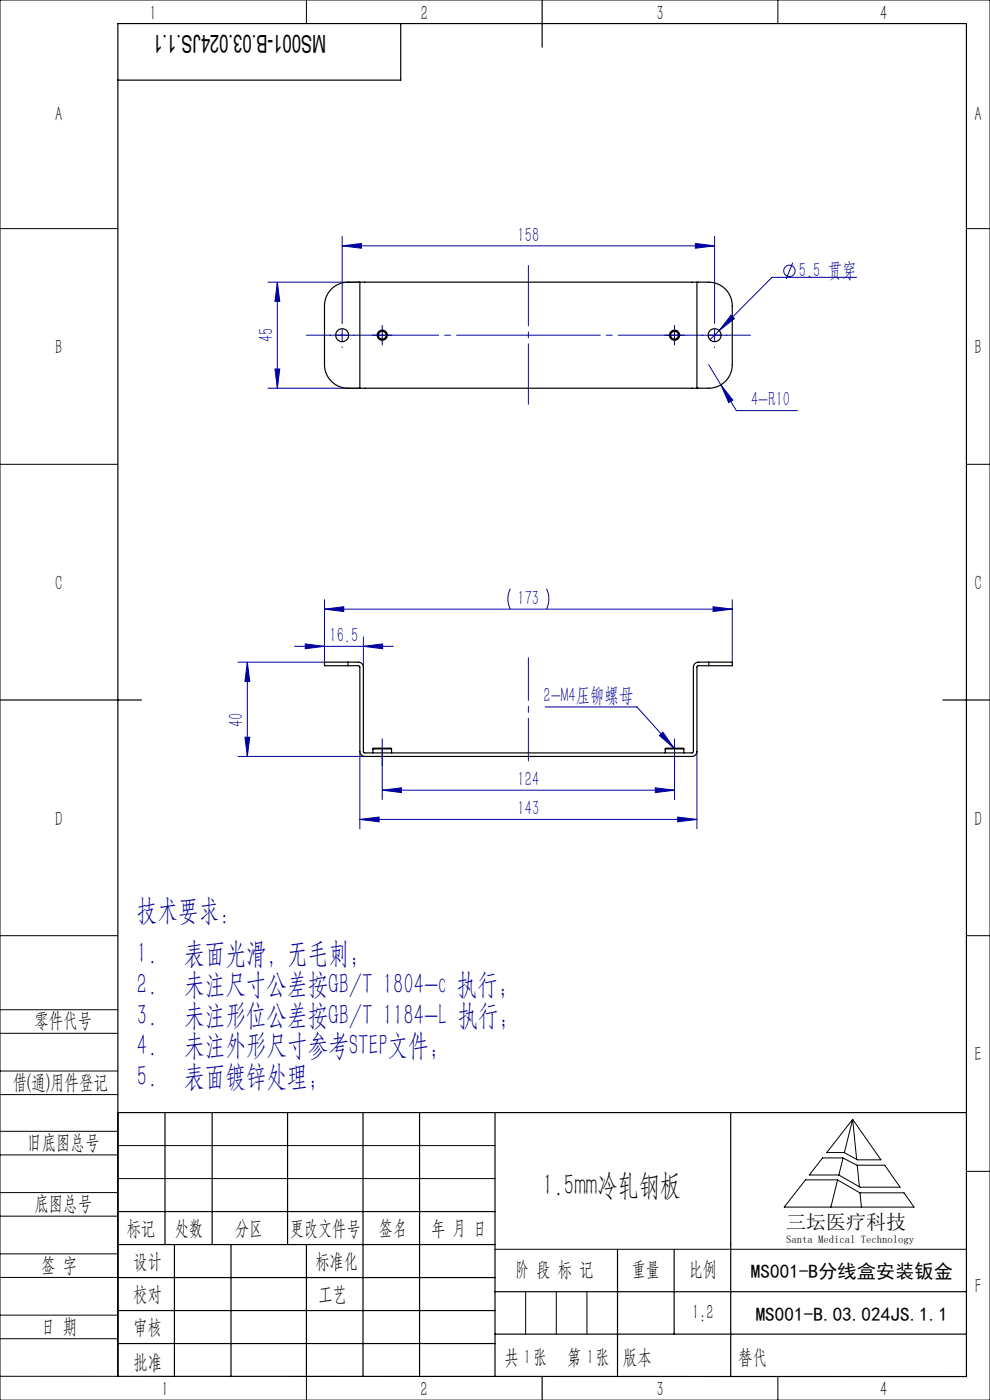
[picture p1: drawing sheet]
<svg xmlns="http://www.w3.org/2000/svg" width="210mm" height="297mm" viewBox="0 0 210 297" stroke-linecap="round" stroke-linejoin="round" font-family="sans-serif">
<g fill="none" stroke="#0000a0" stroke-width=".21">
<path d="M56.8 59.9h19.5M58.8 59.9l.5 4h-1zM58.8 59.9v22.5M72.6 52.2l4.1-.6v1.1zM72.6 50.2v18.3M72.6 52.2h79M147.5 51.6l4.1 .6-4.1 .5zM151.6 50.2v18.3M168.1 55.7l-1.3 3.5M181.7 58.8h-17.9l-13.2 13.3M58.3 78.3h1l-.5 4.1zM71.3 71.1h2.5"/>
<path d="M72.6 69.9v2.5M79.8 71.1h2.5M81.1 69.9v2.5M141.8 71.1h2.5M143.1 69.9v2.5M150.3 71.1h2.5M150.3 77.4l5.9 9.7h12.9M151.6 69.9v2.5M155.1 66.9l.7 .7-3.3 2.5zM56.8 82.4h19.5M152.9 81.6l2.5 3.3-.8 .5zM62.5 137.1h20.9"/>
<path d="M64.8 136.6l4 .5-4 .5zM68.8 129.2l4.1-.5v1zM68.8 127.2v13.3h-18.3M68.8 129.2h86.5M77.1 137.1l4.1-.5v1zM77.1 135.1v6.4M108.2 124.9a4.8 4.8 0 0 0 0 4.3M115.9 124.9a4.8 4.8 0 0 1 0 4.3M151.3 128.7l4 .5-4 .5zM155.3 127.2v13.3M52 156.4h1l-.5 4.1zM52.5 140.5l.5 4.1h-1z"/>
<path d="M52.5 140.5v20M76.3 159.4v16.4M81.1 158.9v10.7M115.7 150h19.4l7.9 8.7M139.9 156l.7-.6 2.4 3.3zM143.1 158.9v10.7M147.8 159.4v16.4M50.5 160.5h26.9M76.3 173.8l4.1-.5v1zM76.3 173.8h71.5M81.1 167.6l4.1-.5v1zM81.1 167.6h62"/>
<path d="M139 167.1l4.1 .5-4.1 .5zM143.8 173.3l4 .5-4 .5z"/>
<circle cx="167.5" cy="57.5" r="1.21"/>
</g>
<g fill="none" stroke="#0000a0" stroke-width=".21" stroke-dasharray="30.5 1.3 1.3 1.3">
<path d="M70.1 71.1h-.1M72.6 68.6v-.1M72.6 73.6v.1M75.1 71.1h.1M79.8 71.1h-.8M81.1 69.9v-.9M81.1 72.4v.8M82.3 71.1h.9M141.8 71.1h-.8M143.1 69.9v-.9M143.1 72.4v.8M144.3 71.1h.9"/>
<path d="M149.1 71.1h-.1M151.6 68.6v-.1M151.6 73.6v.1M154.1 71.1h.1M81.1 156.7v2.2M81.1 158.9v3.6M143.1 156.7v2.2M143.1 158.9v3.6"/>
</g>
<path d="M112.1 85.8v-29.5" fill="none" stroke="#0000a0" stroke-width=".21" stroke-dasharray="30.5 1.3 1.3 1.3" stroke-dashoffset="17.7"/>
<path d="M65 71.1h94.2" fill="none" stroke="#0000a0" stroke-width=".21" stroke-dasharray="30.5 1.3 1.3 1.3" stroke-dashoffset="2.4"/>
<path d="M112.1 161.4v-21.9" fill="none" stroke="#0000a0" stroke-width=".21" stroke-dasharray="30.5 1.3 1.3 1.3" stroke-dashoffset="21.4"/>
<g fill="none" stroke="#000" stroke-width=".21">
<path d="M0 0h210v297h-210zM65 0v5M165 0v5M0 48.5h25M205 48.5h5M0 98.5h25M205 98.5h5M0 198.5h25M205 198.5h5M0 214.2h25M0 219.2h25M0 232.2h25"/>
<path d="M0 227.2h25M0 240h25M25 236v56h-25M180.9 237.5l6 8.6h-5l-2.9-1.6h-3.6zM180.9 237.5l-1.8 7M180.9 237.5l.8 8.5M0 245h25M0 258h25M0 253h25M25 243h80M25 250h80M170.9 250.3h6.7l4.8 2.8h9.4l2.1 3h-27.5z"/>
<path d="M174.5 245.6h4.3l3 1.6h5.9l3.2 4.7h-8.5l-4.5-2.6h-6.2zM177.7 250.3l-1.5 5.8M178.8 245.7l-.9 3.6M181.8 247.2l.5 4.6M182.4 253.1l.3 3M205 248.5h5M0 271h25M0 266h25M0 279h25M105 265h100M111.5 274v9M118 274v9"/>
<path d="M124.5 274v9M0 284h25M65 292v5M153.7 292h.1M165 292v5"/>
</g>
<g fill="none" stroke="#000" stroke-width=".25">
<path d="M85 5v12h-60M115 0v10M0 148.5h30M200 148.5h10M25 236h180M35 236v28M45 236v28M61 236v28M77 236v56M89 236v56M105 236v56M155 236v56"/>
<path d="M25 257h80M25 264h80M25 271h80M25 278h80M37 264v28M49 264v28M65 264v28M105 274h100M131 265v27M143 265v18M25 292h180v-287h-180v287M25 285h80"/>
<path d="M105 283h100M115 292v5"/>
</g>
<g fill="#0000a0">
<path d="M139.9 156l.7-.6 2.4 3.3z"/>
<path d="M77.1 137.1l4.1-.5v1zM64.8 136.6l4 .5-4 .5z"/>
<path d="M72.6 52.2l4.1-.6v1.1zM147.5 51.6l4.1 .6-4.1 .5zM155.1 66.9l-2.6 3.2 3.3-2.5zM152.9 81.6l1.7 3.8 .8-.5zM68.8 129.2l4.1-.5v1zM151.3 128.7l4 .5-4 .5zM76.3 173.8l4.1-.5v1zM143.8 173.3l4 .5-4 .5zM81.1 167.6l4.1-.5v1zM139 167.1l4.1 .5-4.1 .5z"/>
<path d="M58.8 59.9l.5 4h-1zM58.3 78.3h1l-.5 4.1zM52.5 140.5l.5 4.1h-1zM52 156.4h1l-.5 4.1z"/>
</g>
<g fill="none" stroke="#000" stroke-width=".25">
<path d="M76.3 59.9h71.5M76.3 59.9h-.3a9.5 9.5 0 0 0-3.7 .2 5 5 0 0 0-3.5 4.8v12.5a5 5 0 0 0 5 5h2.5M76.3 59.9v22.5M147.8 59.9h.3a9.5 9.5 0 0 1 3.8 .2 5 5 0 0 1 3.4 4.8v12.5a5 5 0 0 1-5 5h-2.5M147.8 59.9v22.5M76.3 82.4h71.5M73.8 140.5h-5v.7h5M73.8 141.2h2.3l.2 .3v17.9a1.05 1.05 0 0 0 1.1 1.1h69.4a1.05 1.05 0 0 0 1-1.1v-17.9l.3-.3h2.2M73.8 140.5h2.2a1.05 1.05 0 0 1 1.1 1v17.9l.3 .3h69.4l.3-.3v-17.9a1.05 1.05 0 0 1 1-1h2.2M73.8 140.5v.7M79.1 158.9h4M79.1 158.9l.2-.2h3.6l.2 .2"/>
<path d="M79.1 158.9v.8M83.1 158.9v.8M141.1 158.9h4M141.1 158.9l.2-.2h3.6l.2 .2M141.1 158.9v.8M145.1 158.9v.8M150.3 140.5h5v.7h-5M150.3 140.5v.7"/>
<circle cx="72.6" cy="71.1" r="1.38"/>
<circle cx="81.1" cy="71.1" r="1.08"/>
<circle cx="81.1" cy="71.1" r=".82"/>
<circle cx="143.1" cy="71.1" r="1.08"/>
<circle cx="143.1" cy="71.1" r=".82"/>
<circle cx="151.6" cy="71.1" r="1.37"/>
</g>
<g font-size="6.3" fill="#0000a0">
<text x="29.1" y="195.2">技术要求：</text>
<text x="29.1" y="204.4">1.</text>
<text x="39.1" y="204.4">表面光滑，无毛刺；</text>
<text x="29.1" y="210.9">2.</text>
<text x="39.1" y="210.9">未注尺寸公差按GB/T 1804-c 执行；</text>
<text x="29.1" y="217.4">3.</text>
<text x="39.1" y="217.4">未注形位公差按GB/T 1184-L 执行；</text>
<text x="29.1" y="223.9">4.</text>
<text x="39.1" y="223.9">未注外形尺寸参考STEP文件；</text>
<text x="29.1" y="230.4">5.</text>
<text x="39.1" y="230.4">表面镀锌处理；</text>
</g>
<text font-size="6.3" x="115.2" y="253.6">1.5mm冷轧钢板</text>
<text font-size="5.2" x="69.2" y="7.3" transform="rotate(-180 69.2 7.3)">MS001-B.03.024JS.1.1</text>
<g font-size="4.4" fill="#010000">
<text x="31.7" y="4.1">1</text>
<text x="89.2" y="4.1">2</text>
<text x="139.2" y="4.1">3</text>
<text x="186.7" y="4.1">4</text>
<text x="156.6" y="289.5">替代</text>
</g>
<g font-size="4.4">
<text x="11.7" y="25.7">A</text>
<text x="206.7" y="25.7">A</text>
<text x="11.7" y="75.2">B</text>
<text x="206.7" y="75.2">B</text>
<text x="11.7" y="125.2">C</text>
<text x="206.7" y="125.2">C</text>
<text x="11.7" y="175.2">D</text>
<text x="206.7" y="175.2">D</text>
<text x="7.3" y="217.9">零件代号</text>
<text x="206.7" y="225.2">E</text>
<text x="2.7" y="231">借(通)用件登记</text>
<text x="5.8" y="243.7">旧底图总号</text>
<text x="7.3" y="256.8">底图总号</text>
<text x="26.9" y="261.9">标记</text>
<text x="37.1" y="261.9">处数</text>
<text x="49.9" y="261.9">分区</text>
<text x="61.5" y="261.9">更改文件号</text>
<text x="80.4" y="261.9">签名</text>
<text x="91.5" y="261.9">年 月 日</text>
<text x="8.7" y="269.8">签 字</text>
<text x="28.3" y="268.9">设计</text>
<text x="66.9" y="268.9">标准化</text>
<text x="109.3" y="270.8">阶 段 标 记</text>
<text x="134" y="270.8">重量</text>
<text x="146.1" y="270.8">比例</text>
<text x="206.8" y="274.2">F</text>
<text x="28.3" y="276">校对</text>
<text x="67.6" y="276">工艺</text>
<text x="146.8" y="279.8">1:2</text>
<text x="8.7" y="282.9">日 期</text>
<text x="28.4" y="283">审核</text>
<text x="28.3" y="290.4">批准</text>
<text x="107" y="289.5">共 张</text>
<text x="111.1" y="289.5">1</text>
<text x="120.3" y="289.5">第 张</text>
<text x="124.5" y="289.5">1</text>
<text x="132.1" y="289.5">版本</text>
<text x="34.2" y="296.2">1</text>
<text x="89.2" y="296.2">2</text>
<text x="139.2" y="296.2">3</text>
<text x="186.7" y="296.2">4</text>
</g>
<g font-size="4.4" fill="#0000a0">
<text x="109.8" y="51.3">158</text>
<text x="169.5" y="58.8">5.5 贯穿</text>
<text x="58" y="72.6" transform="rotate(-90 58 72.6)">45</text>
<text x="159.3" y="86.2">4-R10</text>
<text x="109.8" y="128.4">173</text>
<text x="69.9" y="136.2">16.5</text>
<text x="115.3" y="148.9">2-M4压铆螺母</text>
<text x="51.6" y="154.2" transform="rotate(-90 51.6 154.2)">40</text>
<text x="109.8" y="166.8">124</text>
<text x="109.8" y="173">143</text>
</g>
<text font-size="4.2" x="166.8" y="260.7">三坛医疗科技</text>
<g font-size="4.1">
<text x="159.3" y="271.1">MS001-B分线盒安装钣金</text>
<text x="160.3" y="280.2">MS001-B.03.024JS.1.1</text>
</g>
<text font-size="2.3" x="166.8" y="263.6">Santa Medical Technology</text>
</svg>
